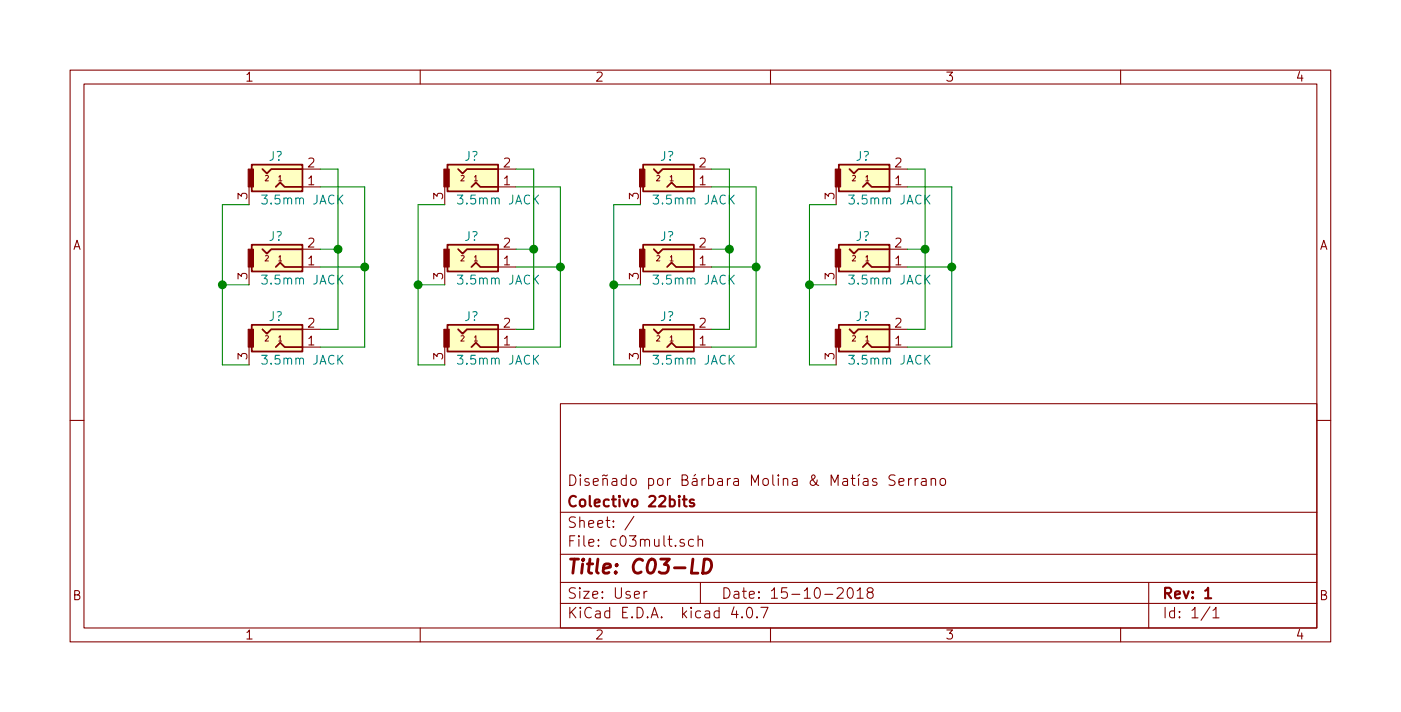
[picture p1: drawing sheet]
<svg xmlns="http://www.w3.org/2000/svg" width="200mm" height="102mm" viewBox="0 0 200 102" stroke-linecap="round" stroke-linejoin="round" font-family="sans-serif">
<g fill="none" stroke="#840000" stroke-width=".15">
<path d="M10 10h180v81.6h-180zM12 12h176v77.6h-176zM60 10v2M110 10v2M160 10v2M35.6 26.7v2.5M35.6 38.1v2.5M43.2 26.7h2.5M43.2 24.1h2.5M43.2 38.1h2.5M43.2 35.6h2.5M63.5 26.7v2.5"/>
<path d="M63.5 38.1v2.5M71.1 26.7h2.6M71.1 24.1h2.6M71.1 38.1h2.6M71.1 35.6h2.6M91.4 26.7v2.5M91.4 38.1v2.5M99.1 26.7h2.5M99.1 24.1h2.5M99.1 38.1h2.5M99.1 35.6h2.5M119.4 26.7v2.5"/>
<path d="M119.4 38.1v2.5M127 26.7h2.5M127 24.1h2.5M127 38.1h2.5M127 35.6h2.5M10 60h2M35.6 49.5v2.6M43.2 49.5h2.5M43.2 47h2.5M63.5 49.5v2.6M71.1 49.5h2.6M71.1 47h2.6"/>
<path d="M80 57.6h108v32h-108zM91.4 49.5v2.6M99.1 49.5h2.5M99.1 47h2.5M119.4 49.5v2.6M127 49.5h2.5M127 47h2.5M188 60h2M80 79.1h108M80 73.1h108M90.5 73.7l-1.3 1.9M97.7 77a.37 .37 0 0 0-.6 .2 .54 .54 0 0 0 .6 .3v.2v.2l-.2 .1-.4-.1"/>
<path d="M99 77h-.4l-.3 .2 .1 .6 .2 .2 .4-.1M99.7 77.1a.38 .38 0 0 1 .6 .1v.8M99.7 76.5v1.5M127.8 67.8h-.2h-.5a.35 .35 0 0 0-.2 .4 .35 .35 0 0 0 .3 .3l.4 .1a.35 .35 0 0 1 .2 .4 .35 .35 0 0 1-.3 .3l-.6-.1M128.3 68.8l.8-.2-.1-.2-.4-.1-.3 .2 .1 .7 .2 .1 .4-.1M129.7 68.3v1M130.1 68.3l-.2 .1-.2 .2M130.7 68.3v1M131.1 68.3l-.3 .1-.1 .2M131.6 68.4l.1-.1 .5 .1v.9M132.2 68.6l-.5 .1-.2 .2 .1 .3 .1 .1 .5-.1M132.9 68.4a.38 .38 0 0 1 .7 .1v.8"/>
<path d="M132.9 68.3v1M134.3 68.4a.41 .41 0 0 1 .7 .2v.4a.41 .41 0 0 1-.4 .3 .41 .41 0 0 1-.4-.3zM60 89.6v2M80 86.1h108M80 83.1h108M91.9 84.4v1M92.4 84.4l-.3 .1-.2 .2M100 83.1v3M104.8 86.6l-.4 1.1h1M105.9 88l.1 .1-.1 .1v-.1v-.1v.2M106.7 86.8a.35 .35 0 0 1 .4-.1 .35 .35 0 0 1 .3 .2 .77 .77 0 0 1-.5 1.3 .9 .9 0 0 1-.2-1.4zM108.1 88l.1 .1-.1 .1-.1-.1 .1-.1v.2"/>
<path d="M108.6 86.7h1.1l-.7 1.5M110 89.6v2M119.5 84l.3-.1h.4a.37 .37 0 0 1 .1 .6l-.8 .9h.9M121.1 84a.35 .35 0 0 1 .4-.1 .35 .35 0 0 1 .2 .3 .77 .77 0 0 1-.4 1.2 .9 .9 0 0 1-.2-1.4zM122.4 84.3l.4-.4v1.5M122.4 85.4h.8M124.1 84.5l-.3-.3 .1-.2 .2-.1h.4l.2 .3-.1 .2-.2 .1h-.3a.48 .48 0 0 0-.2 .7l.2 .2h.3l.2-.2a.48 .48 0 0 0-.2-.7M160 89.6v2M164 83.1v6.5M172.7 86.6l-1.2 1.9M173.2 87.1l.4-.4v1.5M173.2 88.2h.8"/>
</g>
<path d="M97.5 71.3h.5M97.7 70.8v1.3l.2 .2h.1M99.1 71.3a.37 .37 0 0 0-.6 .2v.1a.54 .54 0 0 0 .6 .2v.2v.2l-.2 .1-.4-.1M172.1 85.4h.8" fill="none" stroke="#840000" stroke-width=".3"/>
<path d="M98.9 79.8l-.2 2h.9M100.6 79.8h.4a1.03 1.03 0 0 1 .3 1.7l-.5 .3h-.5z" fill="none" stroke="#840000" stroke-width=".41"/>
<g fill="#ffffc2" stroke="#ffffc2" stroke-width=".14">
<path d="M35.9 23.5h7.3v3.8h-7.3z"/>
<path d="M35.9 34.9h7.3v3.8h-7.3z"/>
<path d="M35.9 46.4h7.3v3.8h-7.3z"/>
<path d="M63.9 23.5h7.2v3.8h-7.2z"/>
<path d="M63.9 34.9h7.2v3.8h-7.2z"/>
<path d="M63.9 46.4h7.2v3.8h-7.2z"/>
<path d="M91.8 23.5h7.3v3.8h-7.3z"/>
<path d="M91.8 34.9h7.3v3.8h-7.3z"/>
<path d="M91.8 46.4h7.3v3.8h-7.3z"/>
<path d="M119.8 23.5h7.2v3.8h-7.2z"/>
<path d="M119.8 34.9h7.2v3.8h-7.2z"/>
<path d="M119.8 46.4h7.2v3.8h-7.2z"/>
</g>
<g fill="none" stroke="#840000" stroke-width=".25">
<path d="M35.9 23.5h7.3v3.8h-7.3zM35.9 34.9h7.3v3.8h-7.3zM37.5 24.1l.6 .7 .6-.7h4.5M37.5 35.6l.6 .6 .6-.6h4.5M39.4 26.7l.6-.7 .6 .7h2.6M39.4 38.1l.6-.6 .6 .6h2.6M63.9 23.5h7.2v3.8h-7.2zM63.9 34.9h7.2v3.8h-7.2zM65.4 24.1l.6 .7 .7-.7h4.4M65.4 35.6l.6 .6 .7-.6h4.4M67.3 26.7l.6-.7 .7 .7h2.5M67.3 38.1l.6-.6 .7 .6h2.5"/>
<path d="M91.8 23.5h7.3v3.8h-7.3zM91.8 34.9h7.3v3.8h-7.3zM93.3 24.1l.7 .7 .6-.7h4.5M93.3 35.6l.7 .6 .6-.6h4.5M95.2 26.7l.7-.7 .6 .7h2.6M95.2 38.1l.7-.6 .6 .6h2.6M119.8 23.5h7.2v3.8h-7.2zM119.8 34.9h7.2v3.8h-7.2zM121.3 24.1l.6 .7 .7-.7h4.4M121.3 35.6l.6 .6 .7-.6h4.4M123.2 26.7l.6-.7 .7 .7h2.5M123.2 38.1l.6-.6 .7 .6h2.5"/>
<path d="M35.9 46.4h7.3v3.8h-7.3zM37.5 47l.6 .6 .6-.6h4.5M39.4 49.5l.6-.6 .6 .6h2.6M63.9 46.4h7.2v3.8h-7.2zM65.4 47l.6 .6 .7-.6h4.4M67.3 49.5l.6-.6 .7 .6h2.5M91.8 46.4h7.3v3.8h-7.3zM93.3 47l.7 .6 .6-.6h4.5M95.2 49.5l.7-.6 .6 .6h2.6M119.8 46.4h7.2v3.8h-7.2zM121.3 47l.6 .6 .7-.6h4.4M123.2 49.5l.6-.6 .7 .6h2.5"/>
</g>
<g fill="#840000" stroke="#840000" stroke-width=".15">
<path d="M35.4 24.1h.8v2.6h-.8z"/>
<path d="M35.4 35.6h.8v2.5h-.8z"/>
<path d="M35.4 47h.8v2.5h-.8z"/>
<path d="M63.4 24.1h.7v2.6h-.7z"/>
<path d="M63.4 35.6h.7v2.5h-.7z"/>
<path d="M63.4 47h.7v2.5h-.7z"/>
<path d="M91.3 24.1h.8v2.6h-.8z"/>
<path d="M91.3 35.6h.8v2.5h-.8z"/>
<path d="M91.3 47h.8v2.5h-.8z"/>
<path d="M119.3 24.1h.7v2.6h-.7z"/>
<path d="M119.3 35.6h.7v2.5h-.7z"/>
<path d="M119.3 47h.7v2.5h-.7z"/>
</g>
<g fill="none" stroke="#008484" stroke-width=".15">
<path d="M48.4 28.4l.5 .7M48.4 39.8l.5 .7M48.9 27.8l-.7 .7M48.9 39.3l-.7 .7M76.4 28.4l.5 .7M76.4 39.8l.5 .7M76.9 27.8l-.7 .7M76.9 39.3l-.7 .7M104.3 28.4l.5 .7M104.3 39.8l.5 .7M104.8 27.8l-.7 .7M104.8 39.3l-.7 .7"/>
<path d="M132.2 28.4l.6 .7M132.2 39.8l.6 .7M132.8 27.8l-.7 .7M132.8 39.3l-.7 .7M48.4 51.2l.5 .8M48.9 50.7l-.7 .7M76.4 51.2l.5 .8M76.9 50.7l-.7 .7M104.3 51.2l.5 .8M104.8 50.7l-.7 .7M132.2 51.2l.6 .8M132.8 50.7l-.7 .7"/>
</g>
<g fill="none" stroke="#008400" stroke-width=".15">
<path d="M35.6 29.2h-3.9v22.9h3.9M45.7 26.7h6.4v22.8h-6.4M45.7 38.1h6.4M45.7 24.1h2.6v22.9h-2.6M45.7 35.6h2.6M63.5 29.2h-3.8v22.9h3.8M73.7 26.7h6.3v22.8h-6.3M73.7 38.1h6.3M73.7 24.1h2.5v22.9h-2.5M73.7 35.6h2.5M91.4 29.2h-3.8v22.9h3.8M101.6 26.7h6.3v22.8h-6.3"/>
<path d="M101.6 38.1h6.3M101.6 24.1h2.5v22.9h-2.5M101.6 35.6h2.5M119.4 29.2h-3.8v22.9h3.8M129.5 26.7h6.4v22.8h-6.4M129.5 38.1h6.4M129.5 24.1h2.6v22.9h-2.6M129.5 35.6h2.6M31.7 40.6h3.9M59.7 40.6h3.8M87.6 40.6h3.8M115.6 40.6h3.8"/>
</g>
<g fill="#008400" stroke="#008400" stroke-width=".25">
<circle cx="52.1" cy="38.1" r=".51"/>
<circle cx="31.8" cy="40.6" r=".51"/>
<circle cx="48.3" cy="35.6" r=".51"/>
<circle cx="80" cy="38.1" r=".51"/>
<circle cx="59.7" cy="40.6" r=".51"/>
<circle cx="76.2" cy="35.6" r=".51"/>
<circle cx="108" cy="38.1" r=".51"/>
<circle cx="87.6" cy="40.6" r=".51"/>
<circle cx="104.1" cy="35.6" r=".51"/>
<circle cx="135.9" cy="38.1" r=".51"/>
<circle cx="115.6" cy="40.6" r=".51"/>
<circle cx="132.1" cy="35.6" r=".51"/>
</g>
<text font-size="2.8" fill="#840000" x="81" y="81.9">Title: C03-LD</text>
<g font-size="2.1" fill="#840000">
<text x="81" y="69.3">Diseñado por Bárbara Molina &amp; Matías Serrano</text>
<text x="81" y="75.3">Sheet: /</text>
<text x="81" y="72.3">Colectivo 22bits</text>
<text x="81" y="78">File: c03mult.sch</text>
<text x="81" y="88.2">KiCad E.D.A. kicad 4.0.7</text>
<text x="81" y="85.4">Size: User</text>
<text x="103" y="85.4">Date: 15-10-2018</text>
<text x="166" y="85.4">Rev: 1</text>
<text x="166" y="88.2">Id: 1/1</text>
</g>
<g font-size="1.8" fill="#840000">
<text x="35" y="11.6">1</text>
<text x="85" y="11.6">2</text>
<text x="135" y="11.6">3</text>
<text x="185" y="11.6">4</text>
<text x="44" y="23.9">2</text>
<text x="71.9" y="23.9">2</text>
<text x="99.8" y="23.9">2</text>
<text x="127.8" y="23.9">2</text>
<text x="35.3" y="28.4" transform="rotate(-90 35.3 28.4)">3</text>
<text x="44" y="26.4">1</text>
<text x="63.2" y="28.4" transform="rotate(-90 63.2 28.4)">3</text>
<text x="71.9" y="26.4">1</text>
<text x="91.2" y="28.4" transform="rotate(-90 91.2 28.4)">3</text>
<text x="99.8" y="26.4">1</text>
<text x="119.1" y="28.4" transform="rotate(-90 119.1 28.4)">3</text>
<text x="127.8" y="26.4">1</text>
<text x="10.4" y="35.6">A</text>
<text x="44" y="35.3">2</text>
<text x="71.9" y="35.3">2</text>
<text x="99.8" y="35.3">2</text>
<text x="127.8" y="35.3">2</text>
<text x="188.4" y="35.6">A</text>
<text x="35.3" y="39.9" transform="rotate(-90 35.3 39.9)">3</text>
<text x="44" y="37.8">1</text>
<text x="63.2" y="39.9" transform="rotate(-90 63.2 39.9)">3</text>
<text x="71.9" y="37.8">1</text>
<text x="91.2" y="39.9" transform="rotate(-90 91.2 39.9)">3</text>
<text x="99.8" y="37.8">1</text>
<text x="119.1" y="39.9" transform="rotate(-90 119.1 39.9)">3</text>
<text x="127.8" y="37.8">1</text>
<text x="44" y="46.7">2</text>
<text x="71.9" y="46.7">2</text>
<text x="99.8" y="46.7">2</text>
<text x="127.8" y="46.7">2</text>
<text x="35.3" y="51.3" transform="rotate(-90 35.3 51.3)">3</text>
<text x="44" y="49.3">1</text>
<text x="63.2" y="51.3" transform="rotate(-90 63.2 51.3)">3</text>
<text x="71.9" y="49.3">1</text>
<text x="91.2" y="51.3" transform="rotate(-90 91.2 51.3)">3</text>
<text x="99.8" y="49.3">1</text>
<text x="119.1" y="51.3" transform="rotate(-90 119.1 51.3)">3</text>
<text x="127.8" y="49.3">1</text>
<text x="10.4" y="85.6">B</text>
<text x="188.4" y="85.6">B</text>
<text x="35" y="91.2">1</text>
<text x="85" y="91.2">2</text>
<text x="135" y="91.2">3</text>
<text x="185" y="91.2">4</text>
</g>
<g font-size="1.8" fill="#008484">
<text x="38.4" y="22.9">J?</text>
<text x="66.3" y="22.9">J?</text>
<text x="94.2" y="22.9">J?</text>
<text x="122.2" y="22.9">J?</text>
<text x="37.7" y="29.2">3.5mm JACK</text>
<text x="65.7" y="29.2">3.5mm JACK</text>
<text x="93.6" y="29.2">3.5mm JACK</text>
<text x="121.5" y="29.2">3.5mm JACK</text>
<text x="38.4" y="34.4">J?</text>
<text x="66.3" y="34.4">J?</text>
<text x="94.2" y="34.4">J?</text>
<text x="122.2" y="34.4">J?</text>
<text x="37.7" y="40.6">3.5mm JACK</text>
<text x="65.7" y="40.6">3.5mm JACK</text>
<text x="93.6" y="40.6">3.5mm JACK</text>
<text x="121.5" y="40.6">3.5mm JACK</text>
<text x="38.4" y="45.8">J?</text>
<text x="66.3" y="45.8">J?</text>
<text x="94.2" y="45.8">J?</text>
<text x="122.2" y="45.8">J?</text>
<text x="37.7" y="52">3.5mm JACK</text>
<text x="65.7" y="52">3.5mm JACK</text>
<text x="93.6" y="52">3.5mm JACK</text>
<text x="121.5" y="52">3.5mm JACK</text>
</g>
<g font-size="1.1" fill="#840000">
<text x="37.8" y="25.8">2</text>
<text x="39.7" y="25.8">1</text>
<text x="65.8" y="25.8">2</text>
<text x="67.7" y="25.8">1</text>
<text x="93.7" y="25.8">2</text>
<text x="95.6" y="25.8">1</text>
<text x="121.6" y="25.8">2</text>
<text x="123.5" y="25.8">1</text>
<text x="37.8" y="37.3">2</text>
<text x="39.7" y="37.3">1</text>
<text x="65.8" y="37.3">2</text>
<text x="67.7" y="37.3">1</text>
<text x="93.7" y="37.3">2</text>
<text x="95.6" y="37.3">1</text>
<text x="121.6" y="37.3">2</text>
<text x="123.5" y="37.3">1</text>
<text x="37.8" y="48.7">2</text>
<text x="39.7" y="48.7">1</text>
<text x="65.8" y="48.7">2</text>
<text x="67.7" y="48.7">1</text>
<text x="93.7" y="48.7">2</text>
<text x="95.6" y="48.7">1</text>
<text x="121.6" y="48.7">2</text>
<text x="123.5" y="48.7">1</text>
</g>
</svg>
